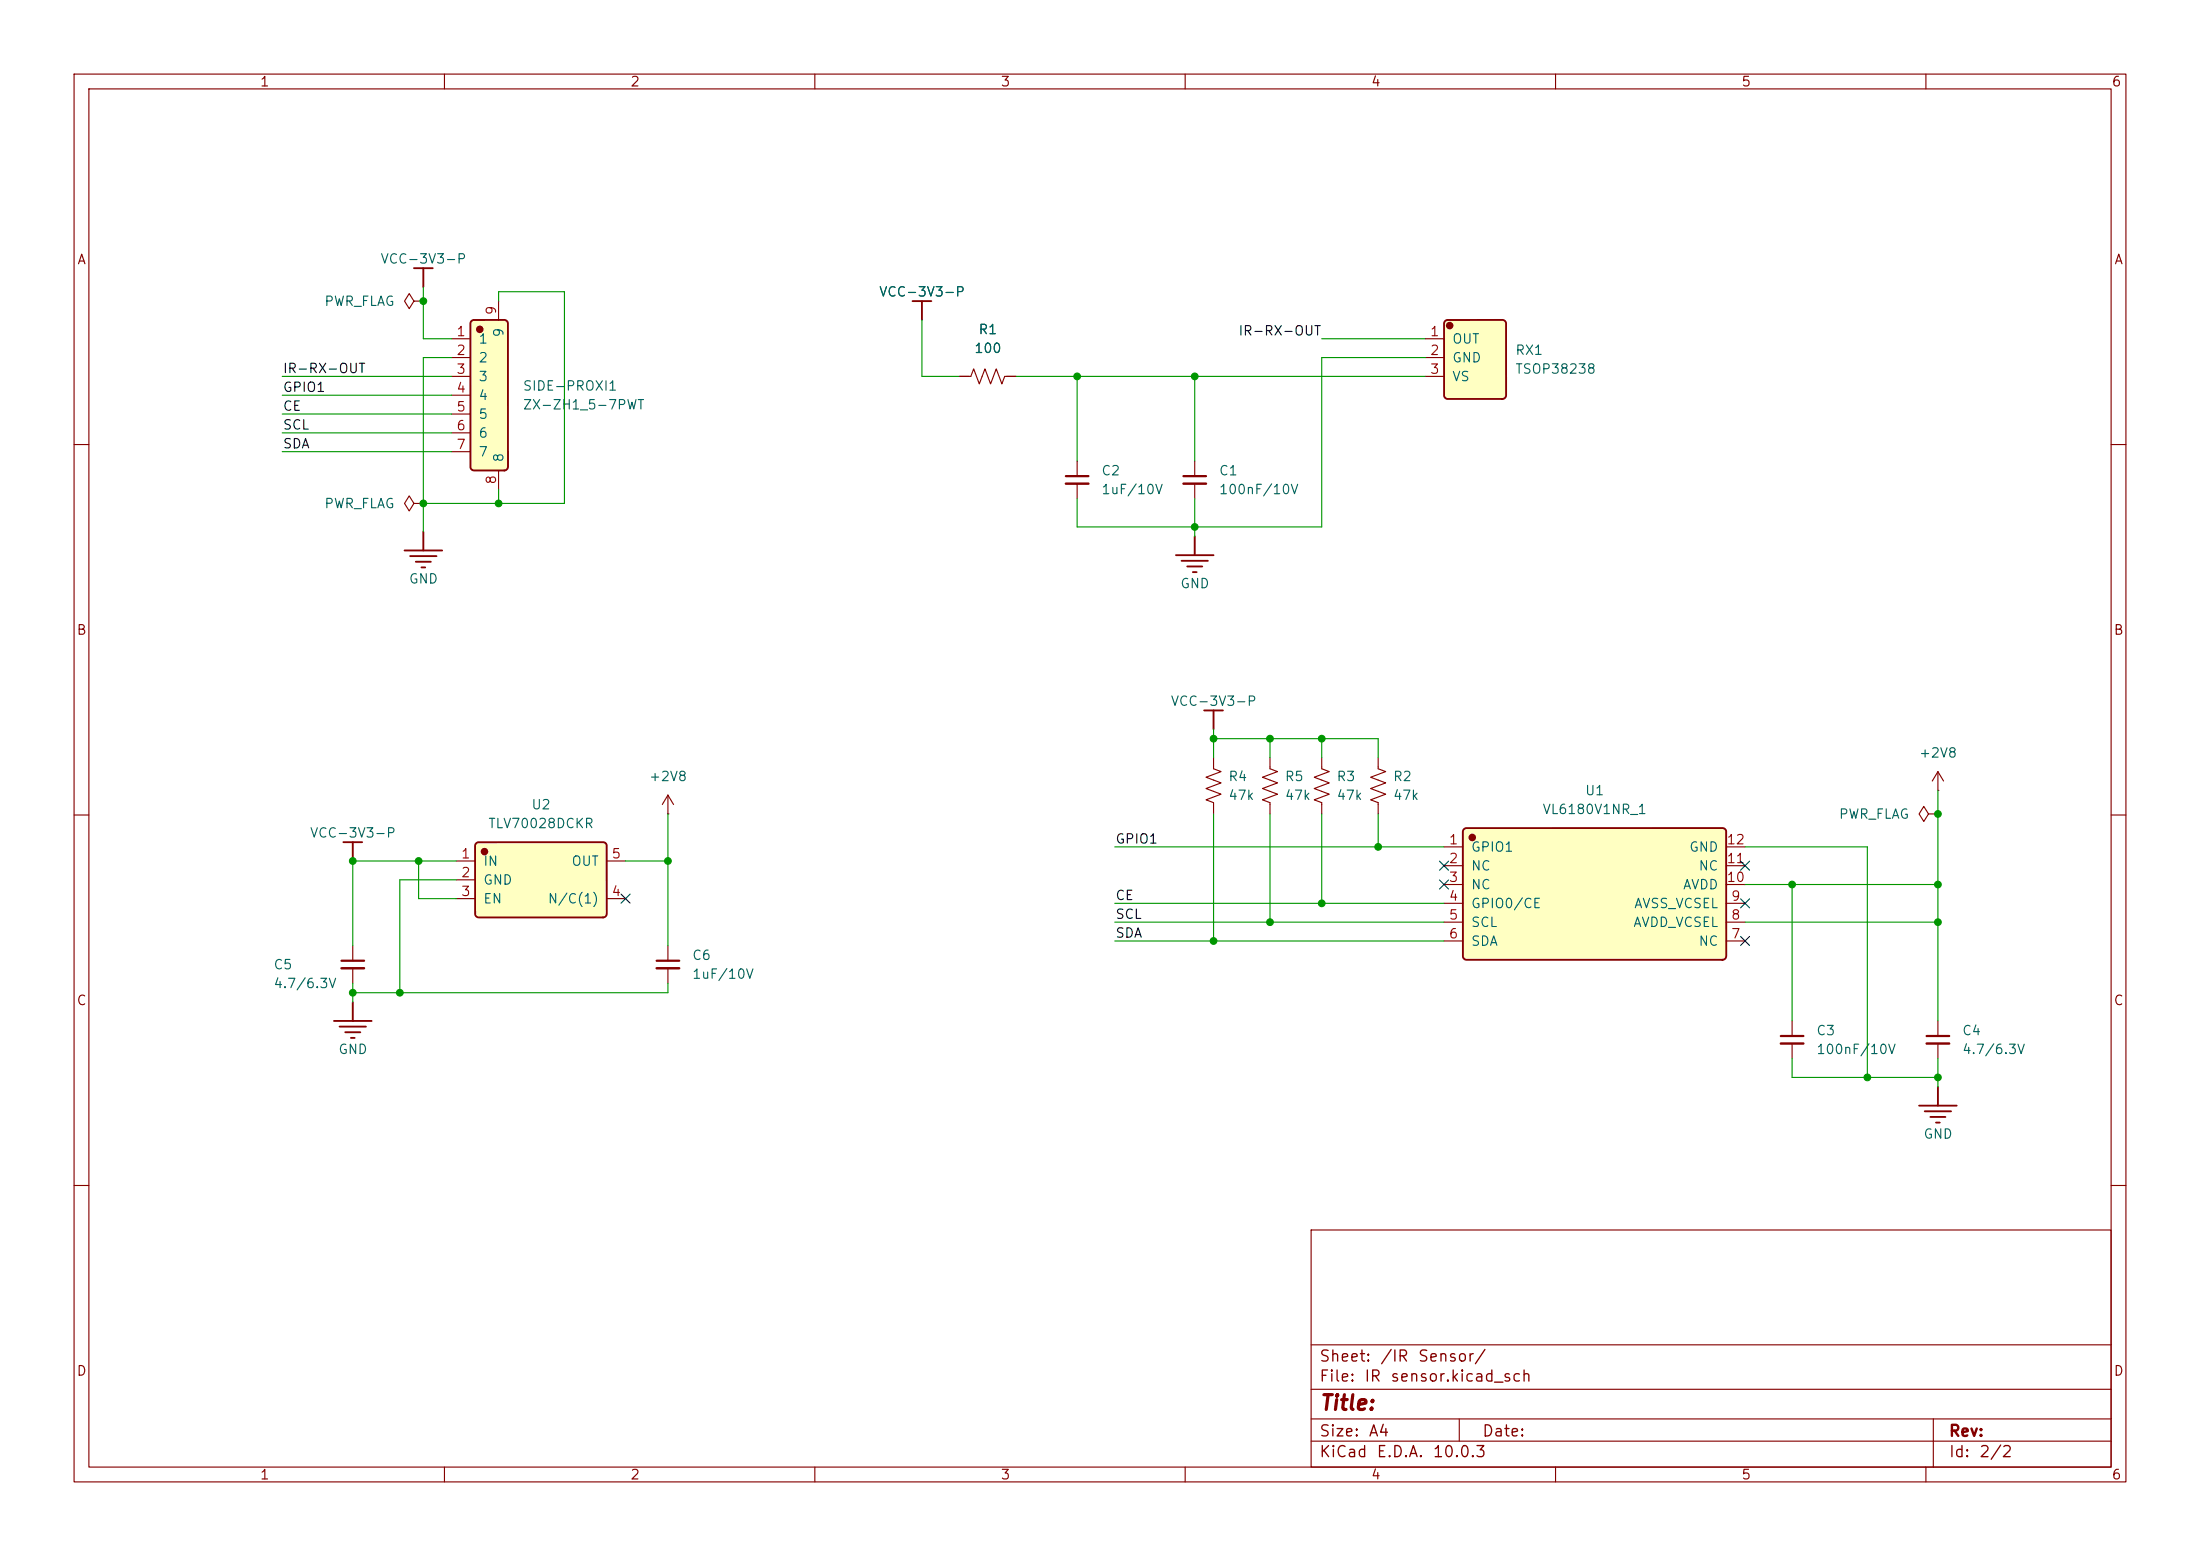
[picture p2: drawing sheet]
<svg xmlns="http://www.w3.org/2000/svg" width="297mm" height="210mm" viewBox="0 0 297 210" stroke-linecap="round" stroke-linejoin="round" font-family="sans-serif">
<g fill="none" stroke="#840000" stroke-width=".15">
<path d="M10 10h277v190h-277zM12 12h273v186h-273zM60 10v2M110 10v2M160 10v2M210 10v2M260 10v2M10 60h2M145.4 62.2v2.1M145.4 65.3v2M161.3 62.2v2.1M161.3 65.3v2"/>
<path d="M285 60h2M10 110h2M90.2 109.9h.1M90.2 107.3v2.6M90.2 107.3l-.8 1.3M90.2 107.3l.7 1.3M163.8 102.2v1.6l1 .3-2 .8 2 .8-2 .7 2 .8-2 .8 1 .3v1.6M171.4 102.2v1.6l1.1 .3-2.1 .8 2.1 .8-2.1 .7 2.1 .8-2.1 .8 1 .3v1.6M178.4 102.2v1.6l1.1 .3-2.1 .8 2.1 .8-2.1 .7 2.1 .8-2.1 .8 1 .3v1.6M186.1 102.2v1.6l1 .3-2.1 .8 2.1 .8-2.1 .7 2.1 .8-2.1 .8 1.1 .3v1.6M260.3 109.9l-.6-1.1-.6 1.1 .6 1 .6-1h1.3M261.6 106.7h.1"/>
<path d="M261.6 109.9h.1M261.6 104.1l-.7 1.3M261.6 104.1l.8 1.3M261.6 104.1v2.6M285 110h2M90.2 127.6v2.1M90.2 130.7v2M241.9 137.8v2M241.9 140.8v2.1M10 160h2M177 166h108v32h-108zM285 160h2"/>
<path d="M60 198v2M110 198v2M160 198v2M177 194.5h108M177 191.5h108M177 187.5h108M177 181.5h108M197 191.5v3M210 198v2M260 198v2M261 191.5v6.5"/>
</g>
<path d="M143.9 64.3h3M159.8 64.3h3M88.6 129.7h3.1M240.4 139.8h3.1" fill="none" stroke="#840000" stroke-width=".3"/>
<path d="M143.9 65.3h3M159.8 65.3h3M88.6 130.7h3.1M240.4 140.8h3.1" fill="none" stroke="#840000" stroke-width=".33"/>
<path d="M54.6 74.3h5.1M55.4 75.1h3.5M56.1 75.8h2.1M56.9 76.6h.5M57.1 71.8v2.5M259.1 149.2h5.1M259.8 150h3.6M260.6 150.7h2M261.4 151.5h.5M261.6 146.7v2.5" fill="none" stroke="#840000" stroke-width=".25"/>
<path d="M197.6 111.9l.3-.1h34.8l.3 .4v16.8a.51 .51 0 0 1-.5 .5h-34.7l-.3-.4v-16.8z" fill="#ffffc2"/>
<circle cx="198.8" cy="113" r=".38" fill="#840000" stroke="#840000" stroke-width=".25"/>
<path d="M197.6 111.9l.3-.1h34.8l.3 .4v16.8a.51 .51 0 0 1-.5 .5h-34.7l-.3-.4v-16.8z" fill="none" stroke="#840000" stroke-width=".25"/>
<path d="M194.9 114.3h2.6M194.9 116.8h2.6M194.9 119.4h2.6M233 114.3h2.6M233 116.8h2.6M233 119.4h2.6M194.9 121.9h2.6M194.9 124.5h2.6M194.9 127h2.6M233 121.9h2.6M233 124.5h2.6M233 127h2.6" fill="none" stroke="#840000" stroke-width=".15"/>
<path d="M195.1 43.3l.3-.1h7.4l.4 .1 .1 .3v9.7a.51 .51 0 0 1-.5 .5h-7.3l-.5-.2v-.2l-.1-9.7z" fill="#ffffc2"/>
<circle cx="195.7" cy="43.9" r=".38" fill="#840000" stroke="#840000" stroke-width=".25"/>
<path d="M123.2 40.6h2.5M124.5 40.6v2.6M195.1 43.3l.3-.1h7.4l.4 .1 .1 .3v9.7a.51 .51 0 0 1-.5 .5h-7.3l-.5-.2v-.2l-.1-9.7zM158.7 74.9h5.1M159.5 75.7h3.6M160.3 76.5h2M161 77.2h.5M161.3 72.4v2.5M162.6 95.9h2.5M163.8 95.9v2.5M46.4 113.7h2.5M47.6 113.7v2.5" fill="none" stroke="#840000" stroke-width=".25"/>
<path d="M129.5 50.8h1.6l.3-1 .8 2 .8-2 .7 2 .8-2 .8 2 .3-1h1.6M192.4 45.7h2.5M192.4 48.3h2.5M192.4 50.8h2.5M261.6 137.8v2M261.6 140.8v2.1" fill="none" stroke="#840000" stroke-width=".15"/>
<path d="M260.1 139.8h3" fill="none" stroke="#840000" stroke-width=".3"/>
<path d="M260.1 140.8h3" fill="none" stroke="#840000" stroke-width=".33"/>
<path d="M64.3 113.8l.2-.1h16.9l.3 .1 .2 .3v9.2a.51 .51 0 0 1-.5 .5h-16.8l-.2-.1-.3-.3v-9.2z" fill="#ffffc2"/>
<circle cx="65.4" cy="114.9" r=".38" fill="#840000" stroke="#840000" stroke-width=".25"/>
<path d="M55.9 36.2h2.5M57.1 36.2v2.5M64.3 113.8l.2-.1h16.9l.3 .1 .2 .3v9.2a.51 .51 0 0 1-.5 .5h-16.8l-.2-.1-.3-.3v-9.2z" fill="none" stroke="#840000" stroke-width=".25"/>
<path d="M55.9 40.6l-.7-1-.6 1 .6 1.1 .7-1.1h1.2M57.1 40.6h.1M61.6 116.2h2.5M61.6 118.7h2.5M81.9 116.2h2.6M61.6 121.3h2.5M81.9 121.3h2.6" fill="none" stroke="#840000" stroke-width=".15"/>
<path d="M63.6 43.3l.3-.1h4.2l.3 .1 .2 .3v19.4a.51 .51 0 0 1-.5 .5h-4.1l-.3-.1-.2-.3v-19.4z" fill="#ffffc2"/>
<circle cx="64.8" cy="44.5" r=".38" fill="#840000" stroke="#840000" stroke-width=".25"/>
<path d="M63.6 43.3l.3-.1h4.2l.3 .1 .2 .3v19.4a.51 .51 0 0 1-.5 .5h-4.1l-.3-.1-.2-.3v-19.4zM45.1 137.8h5.1M45.8 138.6h3.6M46.6 139.3h2M47.6 135.3v2.5M47.4 140.1h.5" fill="none" stroke="#840000" stroke-width=".25"/>
<g fill="none" stroke="#840000" stroke-width=".15">
<path d="M61 45.7h2.5M61 48.3h2.5M61 50.8h2.5M61 53.3h2.5M61 55.9h2.5M61 58.4h2.5M67.3 40.6v2.6M129.5 50.8h1.3M135.9 50.8h1.3M55.9 67.9l-.7-1-.6 1 .6 1.1 .7-1.1h1.2M57.1 67.9h.1M61 61h2.5"/>
<path d="M67.3 63.5v2.5M47.6 127.6v2.1M47.6 130.7v2"/>
</g>
<path d="M46.1 129.7h3" fill="none" stroke="#840000" stroke-width=".3"/>
<path d="M46.1 130.7h3" fill="none" stroke="#840000" stroke-width=".33"/>
<g fill="none" stroke="#009600" stroke-width=".15">
<path d="M57.1 38.7v7h3.9M38.1 50.8h22.9M38.1 53.3h22.9M38.1 58.4h22.9M38.1 55.9h22.9M61 48.3h-3.9v23.5M67.3 40.6v-1.2h8.9v28.5h-19.1M124.5 43.2v7.6h5M137.2 50.8h55.2M145.4 50.8v11.4M161.3 50.8v11.4M178.4 45.7h14"/>
<path d="M192.4 48.3h-14v22.8h-33v-3.8M38.1 61h22.9M67.3 66v1.9M161.3 67.3v5.1M163.8 99.7h22.3v2.5M163.8 98.4v3.8M171.4 99.7v2.5M178.4 99.7v2.5M56.5 116.2v5.1h5.1M61.6 116.2h-14v11.4M61.6 118.7h-7.6v15.3M84.5 116.2h5.7"/>
<path d="M90.2 109.9v17.7M150.5 114.3h44.4M163.8 109.9v17.1M171.4 109.9v14.6M178.4 109.9v12M186.1 109.9v4.4M235.6 114.3h16.5v31.1M235.6 119.4h26M241.9 119.4v18.4M261.6 106.7v31.1M47.6 132.7v2.6M90.2 132.7v1.3h-42.6"/>
<path d="M150.5 124.5h44.4M150.5 121.9h44.4M150.5 127h44.4M235.6 124.5h26M241.9 142.9v2.5h19.7M261.6 142.9v3.8"/>
</g>
<path d="M194.3 116.2l1.3 1.2M194.3 118.8l1.3 1.2M195.6 116.2l-1.3 1.2M195.6 118.8l-1.3 1.2M235 116.2l1.2 1.2M236.2 116.2l-1.2 1.2M83.8 120.7l1.3 1.2M85.1 120.7l-1.3 1.2M235 121.3l1.2 1.2M235 126.4l1.2 1.2M236.2 121.3l-1.2 1.2M236.2 126.4l-1.2 1.2" fill="none" stroke="#000084" stroke-width=".15"/>
<g fill="#009600" stroke="#009600" stroke-width=".14">
<circle cx="163.8" cy="99.7" r=".46"/>
<circle cx="161.3" cy="71.1" r=".46"/>
<circle cx="90.2" cy="116.2" r=".46"/>
<circle cx="161.3" cy="50.8" r=".46"/>
<circle cx="145.4" cy="50.8" r=".46"/>
<circle cx="178.4" cy="121.9" r=".46"/>
<circle cx="186.1" cy="114.3" r=".46"/>
<circle cx="163.8" cy="127" r=".46"/>
<circle cx="171.4" cy="124.5" r=".46"/>
<circle cx="178.4" cy="99.7" r=".46"/>
<circle cx="171.4" cy="99.7" r=".46"/>
<circle cx="56.5" cy="116.2" r=".46"/>
<circle cx="57.1" cy="67.9" r=".46"/>
<circle cx="67.3" cy="67.9" r=".46"/>
<circle cx="47.6" cy="116.2" r=".46"/>
<circle cx="57.1" cy="40.6" r=".46"/>
<circle cx="54" cy="134" r=".46"/>
<circle cx="47.6" cy="134" r=".46"/>
<circle cx="261.6" cy="109.9" r=".46"/>
<circle cx="261.6" cy="119.4" r=".46"/>
<circle cx="261.6" cy="124.5" r=".46"/>
<circle cx="241.9" cy="119.4" r=".46"/>
<circle cx="252.1" cy="145.4" r=".46"/>
<circle cx="261.6" cy="145.4" r=".46"/>
</g>
<text font-size="2" fill="#840000" x="178" y="190.8">Title:</text>
<g font-size="1.5" fill="#840000">
<text x="178" y="184.2">Sheet:</text>
<text x="186.2" y="184.2">/IR</text>
<text x="191.3" y="184.2">Sensor/</text>
<text x="178" y="186.9">File:</text>
<text x="184.1" y="186.9">IR</text>
<text x="187.6" y="186.9">sensor.kicad_sch</text>
<text x="178" y="197.1">KiCad</text>
<text x="178" y="194.3">Size:</text>
<text x="184.7" y="194.3">A4</text>
<text x="185.7" y="197.1">E.D.A.</text>
<text x="193.3" y="197.1">10.0.3</text>
<text x="200" y="194.3">Date:</text>
<text x="263" y="194.3">Rev:</text>
<text x="263" y="197.1">Id:</text>
<text x="267.1" y="197.1">2/2</text>
</g>
<g font-size="1.3" fill="#840000">
<text x="35" y="12">1</text>
<text x="85" y="12">2</text>
<text x="135" y="12">3</text>
<text x="185" y="12">4</text>
<text x="235" y="12">5</text>
<text x="285" y="12">6</text>
<text x="10.3" y="36">A</text>
<text x="285.3" y="36">A</text>
<text x="10.3" y="86">B</text>
<text x="285.3" y="86">B</text>
<text x="10.3" y="136">C</text>
<text x="285.3" y="136">C</text>
<text x="10.3" y="186">D</text>
<text x="285.3" y="186">D</text>
<text x="35" y="200">1</text>
<text x="85" y="200">2</text>
<text x="135" y="200">3</text>
<text x="185" y="200">4</text>
<text x="235" y="200">5</text>
<text x="285" y="200">6</text>
</g>
<g font-size="1.3" fill="#006464">
<text x="51.3" y="35.9">VCC-3V3-P</text>
<text x="43.7" y="41.6">PWR_FLAG</text>
<text x="118.6" y="40.3">VCC-3V3-P</text>
<text x="64.5" y="46.7">1</text>
<text x="68.3" y="45.6" transform="rotate(-90 68.3 45.6)">9</text>
<text x="131.4" y="48">100</text>
<text x="132" y="45.4">R1</text>
<text x="196" y="46.7">OUT</text>
<text x="64.5" y="49.2">2</text>
<text x="64.5" y="51.8">3</text>
<text x="70.5" y="53">SIDE-PROXI1</text>
<text x="196" y="49.2">GND</text>
<text x="196" y="51.8">VS</text>
<text x="204.5" y="50.8">TSOP38238</text>
<text x="204.5" y="48.2">RX1</text>
<text x="64.5" y="54.3">4</text>
<text x="64.5" y="56.9">5</text>
<text x="64.5" y="59.4">6</text>
<text x="70.5" y="55.6">ZX-ZH1_5-7PWT</text>
<text x="64.5" y="61.9">7</text>
<text x="68.3" y="62.5" transform="rotate(-90 68.3 62.5)">8</text>
<text x="148.6" y="64.5">C2</text>
<text x="164.5" y="64.5">C1</text>
<text x="43.7" y="68.9">PWR_FLAG</text>
<text x="148.6" y="67">1uF/10V</text>
<text x="164.5" y="67">100nF/10V</text>
<text x="55.1" y="79.1">GND</text>
<text x="159.3" y="79.7">GND</text>
<text x="158" y="95.6">VCC-3V3-P</text>
<text x="87.5" y="105.7">+2V8</text>
<text x="165.7" y="105.7">R4</text>
<text x="173.4" y="105.7">R5</text>
<text x="180.3" y="105.7">R3</text>
<text x="188" y="105.7">R2</text>
<text x="213.9" y="107.7">U1</text>
<text x="259" y="102.6">+2V8</text>
<text x="41.7" y="113.4">VCC-3V3-P</text>
<text x="65.8" y="112.1">TLV70028DCKR</text>
<text x="71.7" y="109.6">U2</text>
<text x="165.7" y="108.3">47k</text>
<text x="173.4" y="108.3">47k</text>
<text x="180.3" y="108.3">47k</text>
<text x="188" y="108.3">47k</text>
<text x="208.1" y="110.2">VL6180V1NR_1</text>
<text x="248.2" y="110.8">PWR_FLAG</text>
<text x="65.2" y="117.2">IN</text>
<text x="65.2" y="119.7">GND</text>
<text x="77.1" y="117.2">OUT</text>
<text x="198.5" y="115.3">GPIO1</text>
<text x="198.5" y="117.8">NC</text>
<text x="228" y="115.3">GND</text>
<text x="229.2" y="117.8">NC</text>
<text x="65.2" y="122.3">EN</text>
<text x="73.9" y="122.3">N/C(1)</text>
<text x="198.5" y="120.4">NC</text>
<text x="198.5" y="122.9">GPIO0/CE</text>
<text x="198.5" y="125.4">SCL</text>
<text x="220.4" y="125.4">AVDD_VCSEL</text>
<text x="220.5" y="122.9">AVSS_VCSEL</text>
<text x="227.1" y="120.4">AVDD</text>
<text x="36.8" y="131.1">C5</text>
<text x="93.4" y="129.9">C6</text>
<text x="198.5" y="128">SDA</text>
<text x="229.2" y="128">NC</text>
<text x="36.8" y="133.7">4.7/6.3V</text>
<text x="93.4" y="132.4">1uF/10V</text>
<text x="45.6" y="142.6">GND</text>
<text x="245.1" y="140">C3</text>
<text x="245.1" y="142.6">100nF/10V</text>
<text x="264.8" y="140">C4</text>
<text x="264.8" y="142.6">4.7/6.3V</text>
<text x="259.6" y="154">GND</text>
</g>
<g font-size="1.3" fill="#a90000">
<text x="61.5" y="45.7">1</text>
<text x="67.3" y="42.6" transform="rotate(-90 67.3 42.6)">9</text>
<text x="193" y="45.7">1</text>
<text x="61.5" y="48.2">2</text>
<text x="61.5" y="50.8">3</text>
<text x="61.5" y="53.3">4</text>
<text x="193" y="48.2">2</text>
<text x="193" y="50.8">3</text>
<text x="61.5" y="55.9">5</text>
<text x="61.5" y="58.4">6</text>
<text x="61.5" y="60.9">7</text>
<text x="67.3" y="65.5" transform="rotate(-90 67.3 65.5)">8</text>
<text x="62.2" y="116.2">1</text>
<text x="62.2" y="118.7">2</text>
<text x="82.5" y="116.2">5</text>
<text x="195.5" y="114.3">1</text>
<text x="195.5" y="116.8">2</text>
<text x="195.5" y="119.4">3</text>
<text x="233" y="119.4">10</text>
<text x="233" y="116.8">11</text>
<text x="233" y="114.3">12</text>
<text x="62.2" y="121.3">3</text>
<text x="82.5" y="121.3">4</text>
<text x="195.5" y="121.9">4</text>
<text x="195.5" y="124.4">5</text>
<text x="233.6" y="124.4">8</text>
<text x="233.6" y="121.9">9</text>
<text x="195.5" y="127">6</text>
<text x="233.6" y="127">7</text>
</g>
<g font-size="1.3" fill="#0f0f0f">
<text x="167.1" y="45.6">IR-RX-OUT</text>
<text x="38.1" y="53.2">GPIO1</text>
<text x="38.1" y="50.7">IR-RX-OUT</text>
<text x="38.1" y="58.3">SCL</text>
<text x="38.1" y="55.8">CE</text>
<text x="38.1" y="60.8">SDA</text>
<text x="150.5" y="114.2">GPIO1</text>
<text x="150.5" y="124.3">SCL</text>
<text x="150.5" y="121.8">CE</text>
<text x="150.5" y="126.9">SDA</text>
</g>
</svg>
